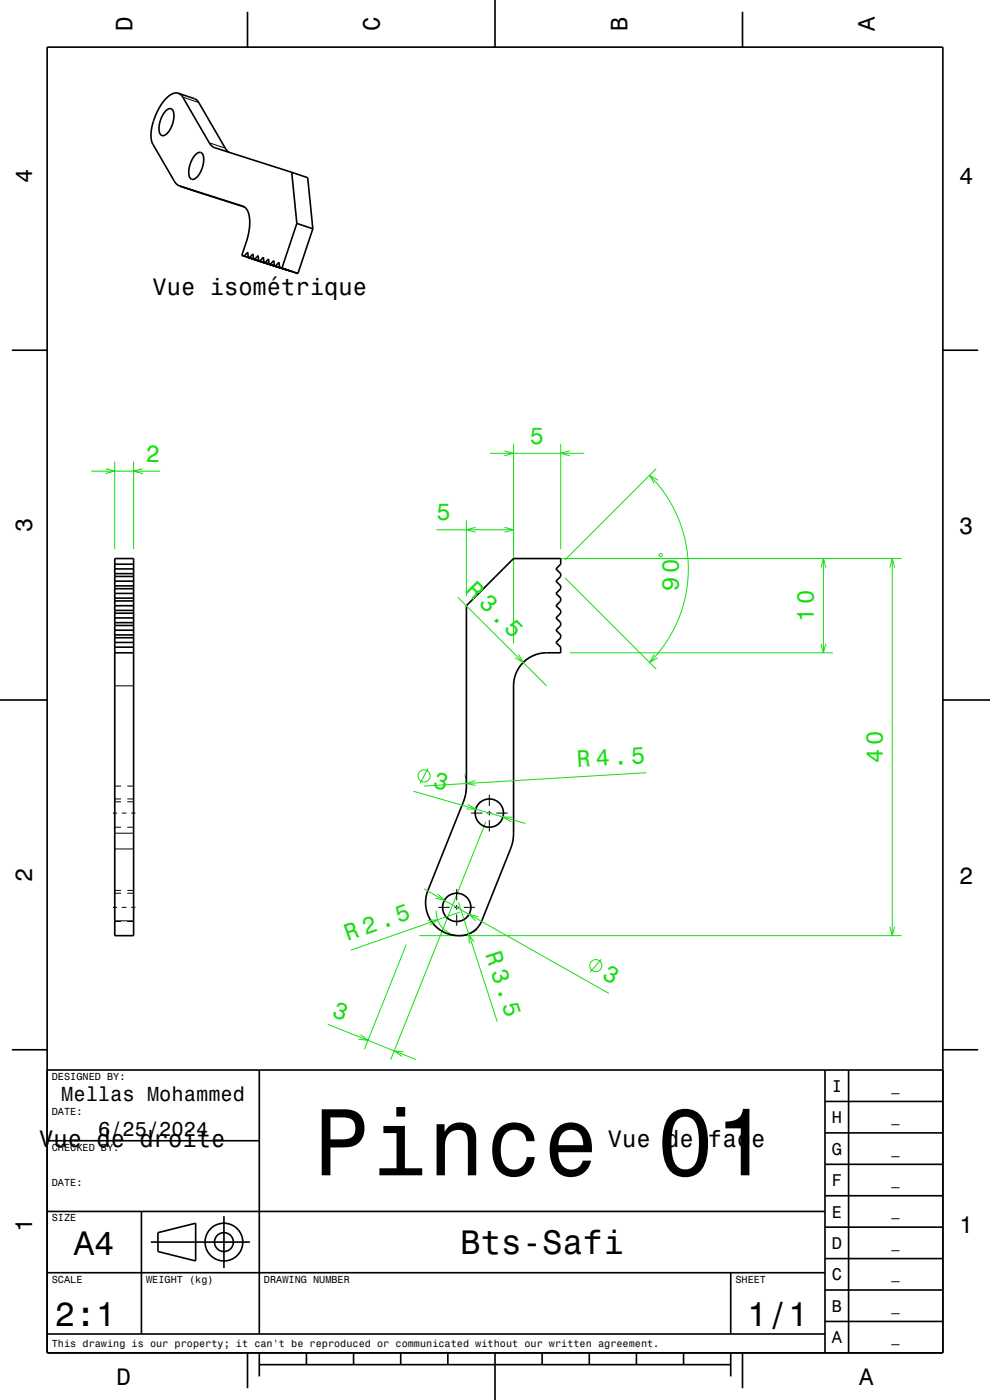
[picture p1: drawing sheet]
<svg xmlns="http://www.w3.org/2000/svg" width="210mm" height="297mm" viewBox="0 0 210 297" stroke-linecap="round" stroke-linejoin="round" font-family="sans-serif">
<g fill="none" stroke="#16de12" stroke-width=".21">
<path d="M103.9 96.2h20M107 95.6l1.9 .6-1.9 .5M108.9 94.2v42.3M118.9 94.2v22.3M120.9 95.6l-2 .6 2 .5M139.2 99.4l-19.3 19.4M92.6 112.4h16.3M98.9 110.4v16.1M100.9 111.9l-2 .5 2 .5M107 111.9l1.9 .5-1.9 .5M110.9 118.5h80.4M137.8 100.8l2.1 2.3 1.4 2.1 1.4 2.3 1.2 2.5 .8 2.4 .8 2.9 .4 2.4 .1 2.8-.1 2.7-.4 3-.6 2.4-.9 2.6-1.2 2.5-1.5 2.6-1.8 2.4-1.7 1.8"/>
<path d="M139.5 101.8l-1.7-1 1 1.8M139.8 117.7l.5-.3 .2 .5-.5 .2zM174.7 118.5v20M189.3 118.5v80M97.1 126.7l18.8 18.8M110 138.8l1 1.8-1.8-1M114 138.8a7 7 0 0 0-4.2 3.3M119.9 122.6l19.3 19.4M120.9 138.5h55.8M138.8 138.8l-1 1.7 1.7-1M174.1 120.4l.6-1.9 .5 1.9M174.1 136.6l.6 1.9 .5-1.9"/>
<path d="M188.8 120.4l.5-1.9 .5 1.9M87.7 167.9l23.8 6.8M90.8 163l-1.7 3.2M98.6 164.3a8.9 8.9 0 0 1 .2 3.9M99.2 170.6l1.7 1.1-2-.1M100.8 165.6l-1.9 .6 2 .4M102 170.1a3 3 0 0 0-1.2 2.4M103.1 174.3l-20.2 50.5M106.8 172.5v.1a2.99 2.99 0 0 1-1.2 2.3M108.7 173.4l-2-.1 1.7 1.1M137.1 163.9l-47.2 2.9M88.9 198.5h102.4"/>
<path d="M89.9 188.6l39.3 22.1M90.8 195.3l2-.2-1.6 1.2M92.6 193.2a5 5 0 0 0 2.9 4.9 5 5 0 0 0 5.6-1.1M92.8 189.6l1.5 1.4-2-.5M96.8 189.5a3 3 0 0 0-2.9 3.4M97.3 191.5l8.2 25.2M97.6 193.5l-23.2 8.1M99.8 192a3 3 0 0 1-2.8 3.5M100.5 199.8l-1.1-1.7 .1 2M101.2 197.3l-1.9 .9M101.4 194.5l-1.9-.5 1.4 1.4M188.8 196.6l.5 1.9 .5-1.9"/>
<path d="M69.5 217.3l18.8 7.5M76.5 219.5l1.6 1.2-2-.2M86.2 200.3l-8.9 22.3M127.5 203.5l-2.3 2.7M85.6 223.2l-2-.3 1.6 1.2"/>
<circle cx="90" cy="164.6" r="1.28"/>
<circle cx="126.4" cy="204.9" r="1.28"/>
</g>
<path d="M19.3 99.9h14.7M22.4 99.4l1.9 .5-1.9 .6M24.3 97.9v18.6M28.3 97.9v18.6M30.3 99.4l-2 .5 2 .6" fill="none" stroke="#0f0" stroke-width=".21"/>
<g fill="none" stroke="#000" stroke-width=".35">
<path d="M10 10h190v277h-190zM37.8 19.8l.9 .7 5.7 9.8 .7 .8 16.8 5.5M37.8 19.8a3.4 3.4 0 0 0-3.2 1.8l-1.1 1.8-.9 2a7 7 0 0 0-.2 5.2l4.6 7.9 .5 .6 .7 .4M37.8 19.8l3.5 1.2 .6 .4 6 10.2 .7 .7M52.5 2.5v7.5M105 0v10M157.5 2.5v7.5M34.4 28.8h.1M35.2 23.5a.94 .94 0 0 1 1.1-.4 .94 .94 0 0 1 .6 1.1 5.1 5.1 0 0 1-2.1 4.5l-.3 .1a1.8 1.8 0 0 1-.7-2.3l.5-1.7zM38.2 39.5l13.3 4.2M38.2 39.5l3.4 1.1M40.7 38h.1"/>
<path d="M41.5 32.8a.94 .94 0 0 1 1.2-.4 .94 .94 0 0 1 .5 1.1 5.1 5.1 0 0 1-2.1 4.5l-.3 .1a1.8 1.8 0 0 1-.7-2.4l.5-1.6zM61.9 36.6l1.1 10.8M61.9 36.6l3.4 1.1 1.1 10.8M41.6 40.6h.1M41.6 40.6l10.3 3.3M51.3 54.2l.5 .1 .7-.8 .2 1.1 .2 .1M51.3 54.2l6.1 2M51.5 43.7h.1M51.5 43.7a3.3 3.3 0 0 1 1.5 3.4l-.4 3-1.3 4.1M52.9 54.7l.8-.8 .1 1.1h.2l.8-.8 .1 1.1M52.9 54.7l3.4 1.1M54.7 55.3l.5 .2"/>
<path d="M54.9 55.3l.2 .1M54.9 55.3l5.8 1.9M55.1 55.4l.8-.8 .1 1.1M55.1 55.4l3.4 1.1M55.2 55.5h.1M56 55.7h.2l.8-.8 .1 1.1 .2 .1 .8-.8 .1 1.1h.2l.8-.8 .1 1.1M56 55.7l5.8 1.9M56 55.7l.3 .1M56.3 55.8h.1M57.2 56.1l.2 .1M57.4 56.2h.1M58.3 56.5h.2"/>
<path d="M58.5 56.5h.1M59.3 56.7l3.9 1.3M59.4 56.8l.2 .1M60.7 57.2h.1M61.6 57.5l.2 .1M61.8 57.6h.1M62.7 57.9l.5 .1M63 47.4l-3.2 9.5-.5-.2M63 47.4l3.4 1.1M66.4 48.5l-3.2 9.5M2.5 74.3h7.5M200 74.3h7.5"/>
<path d="M24.3 118.5h4v80h-4zM24.3 119.7h4M108.9 118.5h10v1.2l-1 1 1 1v.6l-1 1 1 1v.6l-1 1 1 1v.6l-1 1 1 1v.6l-1 1 1 1v.6l-1 1 1 1v.6l-1 1 1 1v1.2h-3a7 7 0 0 0-7 7v32.4l-.5 2-6.2 15.4a5.5 5.5 0 0 1-7.5 2.7 7 7 0 0 1-3.9-9.1l7.5-18.8 .6-2.2v-39.4zM24.3 138.5h4M24.3 120.7h4M24.3 121.7h4M24.3 122.3h4M24.3 124.3h4M24.3 124.9h4M24.3 127.5h4M24.3 126.9h4M24.3 130.1h4"/>
<path d="M24.3 129.5h4M24.3 132.1h4M24.3 132.7h4M24.3 135.3h4M24.3 134.7h4M24.3 137.3h4M24.3 123.3h4M24.3 125.9h4M24.3 128.5h4M24.3 131.1h4M24.3 133.7h4M24.3 136.3h4"/>
<path d="M0 148.5h10M200 148.5h10M2.5 222.7h7.5M10 227h190M55 227v56M175 233.7h25M175 227v60M180 227v60M200 222.7h7.5M10 257h165M10 242h45M30 257v26"/>
<path d="M47.5 258v11M175 253.7h25M175 247h25M175 240.3h25M10 270h165M32 263.5h21M33.5 261.5l8-2v8l-8-2zM155 270v13M175 273.7h25M175 267h25M175 260.3h25M10 283h165"/>
<path d="M52.5 287v7.5M55 289.5h100M55 287v5M65 287v2.5M75 287v2.5M85 287v2.5M95 287v2.5M105 287v10M115 287v2.5M125 287v2.5M135 287v2.5M145 287v2.5"/>
<path d="M155 287v5M157.5 287v7.5M175 280.3h25"/>
<circle cx="103.8" cy="172.5" r="3"/>
<circle cx="96.9" cy="192.5" r="3"/>
<circle cx="47.5" cy="263.5" r="2"/>
<circle cx="47.5" cy="263.5" r="4"/>
</g>
<g fill="none" stroke="#000" stroke-width=".21">
<path d="M38.2 39.5l3.4 1.1M38.8 20.6l3.4 1.2M44.4 30.3l3.4 1.1M51.5 43.7h.1M24.3 128.5h1.4M27 128.5h1.3M24.3 145.5h4M23.9 172.5h.9M24.3 166.8h1.4M24.3 170.1h1.4M24.3 176.8h4M24.3 169.5h1.4"/>
<path d="M24.3 175.5h1.4M25.8 172.5h1M27 166.8h1.3M27 170.1h1.3M27 169.5h1.3M27 175.5h1.3M27.8 172.5h.9M99.9 172.5h2.4M103.3 172.5h1M103.8 168.6v2.4M103.8 172v1M103.8 174v2.4"/>
<path d="M105.3 172.5h2.4M23.9 192.5h.9M24.3 188.9h1.4M24.3 195.3h4M24.3 180.1h4M24.3 189.5h1.4M24.3 195.5h1.4M25.8 192.5h1M27 188.9h1.3M27 189.5h1.3M27 195.5h1.3M27.8 192.5h.9"/>
<path d="M93 192.5h2.4M96.4 192.5h1M96.9 188.6v2.4M96.9 192v1M96.9 194v2.4M98.4 192.5h2.4"/>
</g>
<text font-size="20.2" x="66.4" y="249.3">Pince 01</text>
<g font-size="7.2">
<text x="15.7" y="266.3">A4</text>
<text x="97.7" y="266.1">Bts-Safi</text>
<text x="11.7" y="281.3">2:1</text>
<text x="158.5" y="281.3">1/1</text>
</g>
<g font-size="5.1" fill="#16de12">
<text x="98.6" y="125.3" transform="rotate(45 98.6 125.3)">R 3.5</text>
<text x="122.5" y="162.8" transform="rotate(-3 122.5 162.8)">R 4.5</text>
</g>
<g font-size="5">
<text x="28.1" y="6.5" transform="rotate(-90 28.1 6.5)">D</text>
<text x="80.6" y="6.5" transform="rotate(-90 80.6 6.5)">C</text>
<text x="133.1" y="6.5" transform="rotate(-90 133.1 6.5)">B</text>
<text x="185.6" y="6.5" transform="rotate(-90 185.6 6.5)">A</text>
<text x="6.8" y="38.7" transform="rotate(-90 6.8 38.7)">4</text>
<text x="203.5" y="39">4</text>
<text x="32.3" y="62.5">Vue isométrique</text>
<text x="6.8" y="112.9" transform="rotate(-90 6.8 112.9)">3</text>
<text x="203.5" y="113.2">3</text>
<text x="6.8" y="187.1" transform="rotate(-90 6.8 187.1)">2</text>
<text x="203.5" y="187.4">2</text>
<text x="8.3" y="243.3">Vue de droite</text>
<text x="128.9" y="243.3">Vue de face</text>
<text x="6.8" y="261.3" transform="rotate(-90 6.8 261.3)">1</text>
<text x="203.5" y="261.6">1</text>
<text x="24.7" y="293.8">D</text>
<text x="182.2" y="293.8">A</text>
</g>
<g font-size="5" fill="#16de12">
<text x="112.4" y="94.2">5</text>
<text x="92.6" y="110.4">5</text>
<text x="144" y="125.4" transform="rotate(-90 144 125.4)">90</text>
<text x="172.7" y="131.9" transform="rotate(-90 172.7 131.9)">10</text>
<text x="187.3" y="161.9" transform="rotate(-90 187.3 161.9)">40</text>
<text x="91.7" y="166.9" transform="rotate(16 91.7 166.9)">3</text>
<text x="73.7" y="199.7" transform="rotate(-19 73.7 199.7)">R 2.5</text>
<text x="102.9" y="202.3" transform="rotate(72 102.9 202.3)">R 3.5</text>
<text x="127.5" y="207.5" transform="rotate(29 127.5 207.5)">3</text>
<text x="70.3" y="215.4" transform="rotate(22 70.3 215.4)">3</text>
</g>
<text font-size="5" fill="#0f0" x="30.9" y="97.9">2</text>
<g font-size="4.3">
<text x="13" y="233.5">Mellas Mohammed</text>
<text x="20.8" y="241">6/25/2024</text>
</g>
<g font-size="3.6">
<text x="176.4" y="231.6">I</text>
<text x="176.4" y="238.3">H</text>
<text x="176.4" y="245">G</text>
<text x="176.4" y="251.6">F</text>
<text x="176.4" y="258.3">E</text>
<text x="176.4" y="265">D</text>
<text x="176.4" y="271.6">C</text>
<text x="176.4" y="278.3">B</text>
<text x="176.4" y="285">A</text>
</g>
<g font-size="2.9">
<text x="189.1" y="231.4">_</text>
<text x="189.1" y="238">_</text>
<text x="189.1" y="244.7">_</text>
<text x="189.1" y="251.4">_</text>
<text x="189.1" y="258">_</text>
<text x="189.1" y="264.7">_</text>
<text x="189.1" y="271.4">_</text>
<text x="189.1" y="278">_</text>
<text x="189.1" y="284.7">_</text>
</g>
<g font-size="2.2">
<text x="11" y="229.1">DESIGNED BY:</text>
<text x="11" y="236.6">DATE:</text>
<text x="11" y="244.1">CHECKED BY:</text>
<text x="11" y="251.6">DATE:</text>
<text x="11" y="259.1">SIZE</text>
<text x="11" y="272.1">SCALE</text>
<text x="31" y="272.1">WEIGHT (kg)</text>
<text x="56" y="272.1">DRAWING NUMBER</text>
<text x="156" y="272.1">SHEET</text>
<text x="11" y="285.8">This drawing is our property; it can't be reproduced or communicated without our written agreement.</text>
</g>
</svg>
